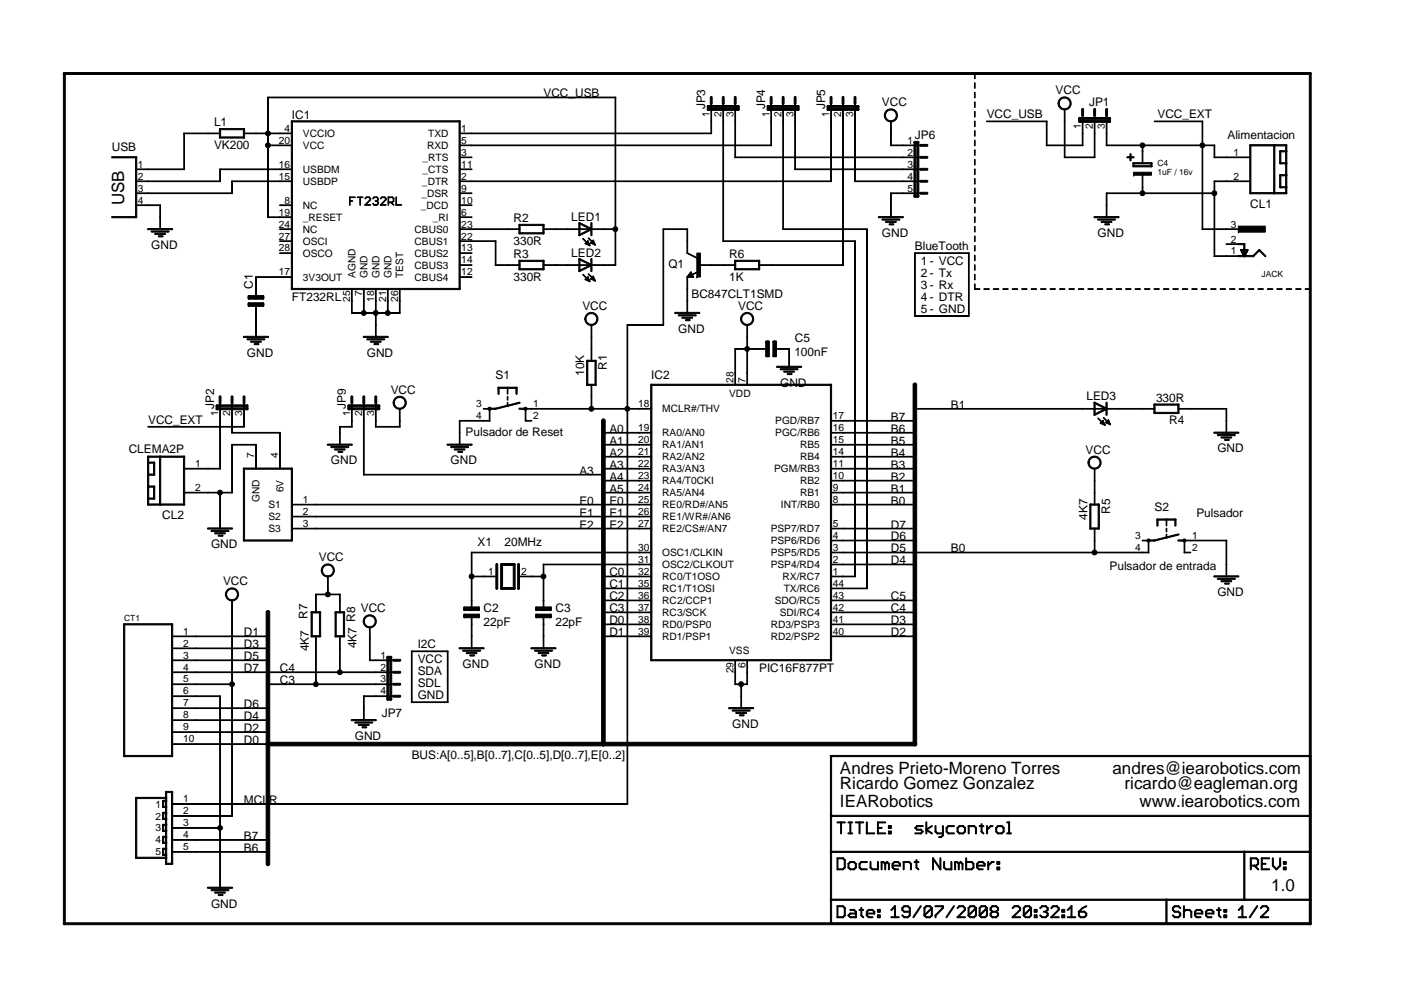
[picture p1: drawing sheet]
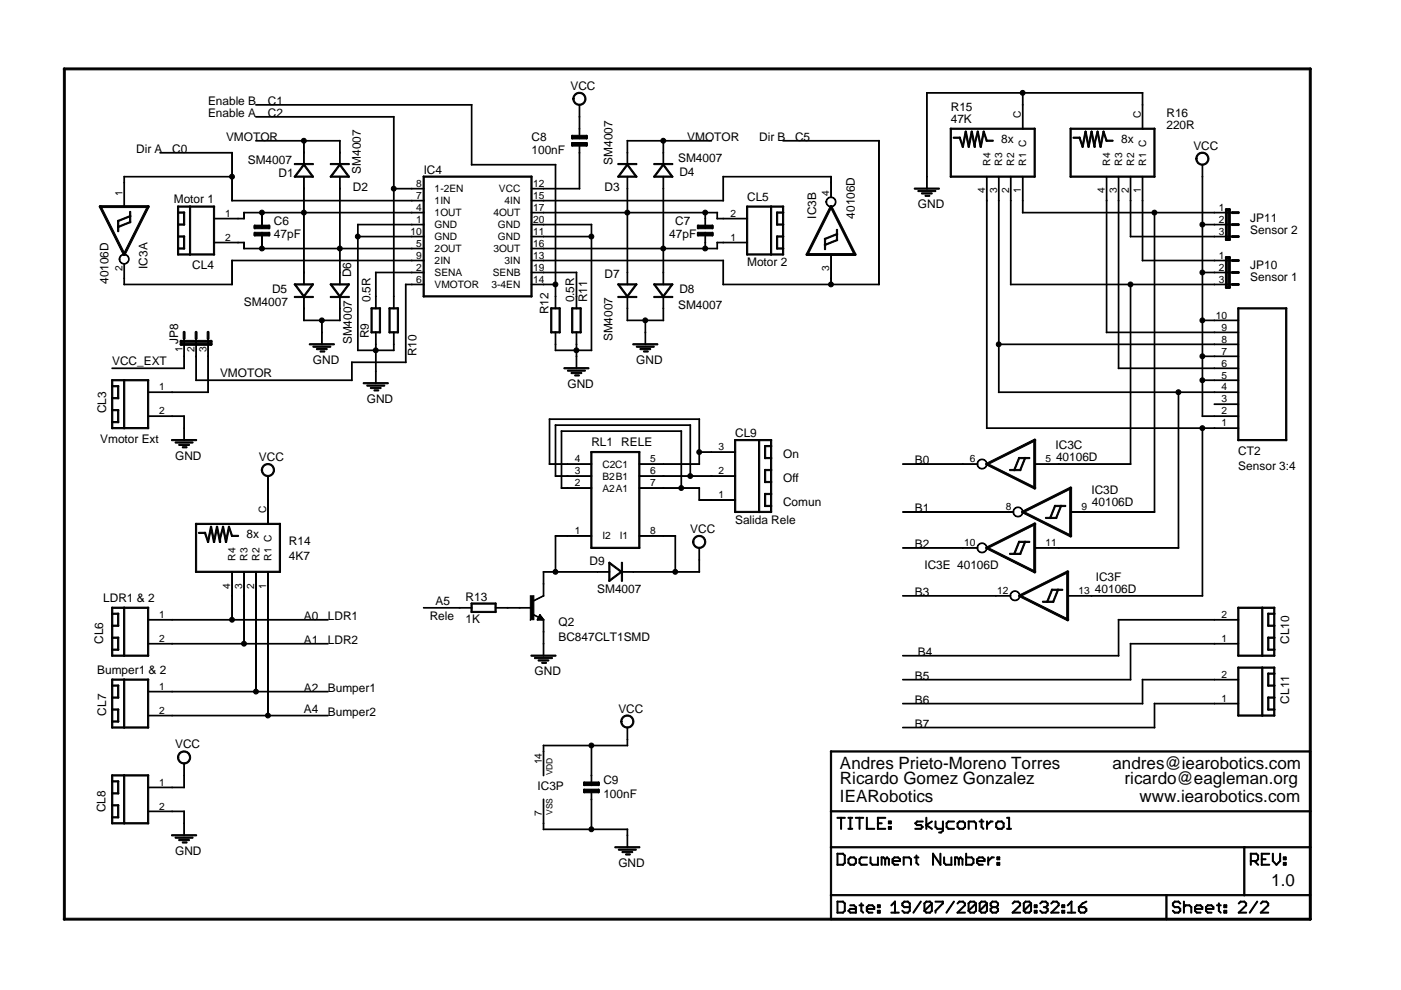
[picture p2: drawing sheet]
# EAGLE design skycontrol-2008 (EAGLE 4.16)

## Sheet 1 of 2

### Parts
C1  CON-MUL  [C0805K]
C2  22pF  CON-MUL  [C0805K]
C3  22pF  CON-MUL  [C0805K]
C4  1uF / 16v  CON-ELE-2.5  [C2]
C5  100nF  CON-MUL  [C0805K]
CL1  Alimentacion  CLEMA2P  [C2P]
CL2  CLEMA2P  [C2P]
CP1  CON-POWER-5RECTO  [CON-POWER-5]
CT1  CTCONA  [CTCON]
IC1  FT232RL  [SSOP-28]
IC2  PIC16F877PT  [TQFP44]
JACK  JACKP  [JACK]
JP1  JUMPER3R  [JP3R]
JP2  JUMPER3R  [JP3R]
JP3  JUMPER3R  [JP3R]
JP4  JUMPER3R  [JP3R]
JP5  JUMPER3R  [JP3R]
JP6  JUMPER5R  [1X05]
JP7  JUMPER4R  [1X04]
JP9  JUMPER3R  [JP3R]
L1  VK200  RESISTENCIA-10  [R207/10]
LED1  LED_SMD-SMT1206  [LED-1206]
LED2  LED_SMD-SMT1206  [LED-1206]
LED3  LED_SMD-SMT1206  [LED-1206]
Q1  BC847CLT1SMD  [SOT23]
R1  10K  RESISTENCIA-R0805  [R0805]
R2  330R  RESISTENCIA-R0805  [R0805]
R3  330R  RESISTENCIA-R0805  [R0805]
R4  330R  RESISTENCIA-R0805  [R0805]
R5  4K7  RESISTENCIA-R0805  [R0805]
R6  1K  RESISTENCIA-R0805  [R0805]
R7  4K7  RESISTENCIA-R0805  [R0805]
R8  4K7  RESISTENCIA-R0805  [R0805]
S1  PULSADORP  [PULSADOR-PEQUEÑO]
S2  PULSADORP  [PULSADOR-PEQUEÑO]
SERVOS  SERVOS3  [PAD3X3]
USB  PN61729  [PN61729]
X1  20MHz  XTALR  [XTAL-R]

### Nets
A0: IC2.19(RA0/AN0) ; also sheet 2
A1: IC2.20(RA1/AN1) ; also sheet 2
A2: IC2.21(RA2/AN2) ; also sheet 2
A3: IC2.22(RA3/AN3) JP9.2
A4: IC2.23(RA4/T0CKI) ; also sheet 2
A5: IC2.24(RA5/AN4) ; also sheet 2
B0: IC2.8(INT/RB0) R5.2 S2.4 ; also sheet 2
B1: IC2.9(RB1) LED3.A ; also sheet 2
B2: IC2.10(RB2) ; also sheet 2
B3: IC2.11(PGM/RB3) ; also sheet 2
B4: IC2.14(RB4) ; also sheet 2
B5: IC2.15(RB5) ; also sheet 2
B6: CP1.5 IC2.16(PGC/RB6) ; also sheet 2
B7: CP1.4 IC2.17(PGD/RB7) ; also sheet 2
C0: IC2.32(RC0/T1OSO) ; also sheet 2
C1: IC2.35(RC1/T1OSI) ; also sheet 2
C2: IC2.36(RC2/CCP1) ; also sheet 2
C3: IC2.37(RC3/SCK) JP7.3 R7.2
C4: IC2.42(SDI/RC4) JP7.2 R8.2
C5: IC2.43(SDO/RC5) ; also sheet 2
D0: CT1.10 IC2.38(RD0/PSP0)
D1: CT1.1 IC2.39(RD1/PSP1)
D2: CT1.9 IC2.40(RD2/PSP2)
D3: CT1.2 IC2.41(RD3/PSP3)
D4: CT1.8 IC2.2(PSP4/RD4)
D5: CT1.3 IC2.3(PSP5/RD5)
D6: CT1.7 IC2.4(PSP6/RD6)
D7: CT1.4 IC2.5(PSP7/RD7)
E0: IC2.25(RE0/RD#/AN5) SERVOS.1(S1)
E1: IC2.26(RE1/WR#/AN6) SERVOS.2(S2)
E2: IC2.27(RE2/CS#/AN7) SERVOS.3(S3)
GND: C1.1 C2.1 C3.1 C4.P$2 C5.1 CL1.2 CL2.2 CP1.3 CT1.6 IC1.7(GND) IC1.18(GND) IC1.21(GND) IC1.25(AGND) IC1.26(TEST) IC2.6(VSS) IC2.29(VSS) JACK.1 JP6.5 JP7.4 JP9.1 Q1.2(E) R4.1 S1.4 S2.1 SERVOS.7(GND) USB.4 ; also sheet 2
MCLR: CP1.1 IC2.18(MCLR#/THV) Q1.3(C) R1.2 S1.1
N$1: L1.1 USB.1
N$2: IC1.1(TXD) JP3.1
N$3: IC1.23(CBUS0) R2.1
N$4: IC1.22(CBUS1) R3.1
N$5: LED1.A R2.2
N$6: LED2.A R3.2
N$7: IC1.5(RXD) JP4.1
N$8: IC1.16(USBDM) USB.2
N$9: IC1.15(USBDP) USB.3
N$10: C1.2 IC1.17(3V3OUT)
N$11: IC1.2(_DTR) JP5.1
N$12: JP3.3 JP6.2
N$13: JP4.3 JP6.3
N$14: JP5.3 JP6.4
N$17: Q1.1(B) R6.1
N$18: JP5.2 R6.2
N$19: IC2.44(TX/RC6) JP4.2
N$20: IC2.1(RX/RC7) JP3.2
N$21: LED3.C R4.2
N$25: C3.2 IC2.31(OSC2/CLKOUT) X1.2
N$26: C2.2 IC2.30(OSC1/CLKIN) X1.1
N$61: JP2.2 SERVOS.4(6V)
N$63: CL2.1 JP2.1
VCC: C5.2 CP1.2 CT1.5 IC2.7(VDD) IC2.28(VDD) JP1.2 JP6.1 JP7.1 JP9.3 R1.1 R5.1 R7.1 R8.1 ; also sheet 2
VCC_EXT: C4.P$1 CL1.1 JACK.3 JP1.3 JP2.3 ; also sheet 2
VCC_USB: IC1.4(VCCIO) IC1.19(_RESET) IC1.20(VCC) JP1.1 L1.2 LED1.C LED2.C
Unconnected: IC1.3(_RTS) IC1.6(_RI) IC1.8(NC) IC1.9(_DSR) IC1.10(_DCD) IC1.11(_CTS) IC1.12(CBUS4) IC1.13(CBUS2) IC1.14(CBUS3) IC1.24(NC) IC1.27(OSCI) IC1.28(OSCO) JACK.2 S1.2 S1.3 S2.2 S2.3

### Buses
BUS:A[0..5],B[0..7],C[0..5],D[0..7],E[0..2]

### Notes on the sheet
- BlueTooth
- 1 | - | VCC
- 2 | - | Tx
- 3 | - | Rx
- 4 | - | DTR
- 5 | - | GND
- Pulsador de Reset
- Pulsador
- Pulsador de entrada
- I2C
- VCC
- SDA
- SDL
- GND
- Andres Prieto-Moreno Torres | andres@iearobotics.com
- Ricardo Gomez Gonzalez | ricardo@eagleman.org
- IEARobotics | www.iearobotics.com
- 1.0

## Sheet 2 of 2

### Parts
C6  47pF  CON-MUL5  [C5]
C7  47pF  CON-MUL5  [C5]
C8  100nF  CON-MUL  [C0805K]
C9  100nF  CON-MUL  [C0805K]
CL3  Vmotor Ext  CLEMA2P  [C2P]
CL4  Motor 1  CLEMA2P  [C2P]
CL5  Motor 2  CLEMA2P  [C2P]
CL6  LDR1 & 2  CLEMA2P  [C2P]
CL7  Bumper1 & 2  CLEMA2P  [C2P]
CL8  CLEMA2P  [C2P]
CL9  Salida Rele  CLEMA3P  [C3P]
CL10  CLEMA2P  [C2P]
CL11  CLEMA2P  [C2P]
CT2  Sensor 3:4  CTCONA  [CTCON]
D1  SM4007  1N4148-DO213AC  [DO213AC]
D2  SM4007  1N4148-DO213AC  [DO213AC]
D3  SM4007  1N4148-DO213AC  [DO213AC]
D4  SM4007  1N4148-DO213AC  [DO213AC]
D5  SM4007  1N4148-DO213AC  [DO213AC]
D6  SM4007  1N4148-DO213AC  [DO213AC]
D7  SM4007  1N4148-DO213AC  [DO213AC]
D8  SM4007  1N4148-DO213AC  [DO213AC]
D9  SM4007  1N4148-DO213AC  [DO213AC]
IC3  40106D  [SO14]
IC4  L298-P  [POWERSO20]
JP8  JUMPER3R  [JP3R]
JP10  Sensor 1  JUMPER3R  [JP3R]
JP11  Sensor 2  JUMPER3R  [JP3R]
Q2  BC847CLT1SMD  [SOT23]
R9  0.5R  RESISTENCIA-R0805  [R0805]
R10  RESISTENCIA-R0805  [R0805]
R11  0.5R  RESISTENCIA-R0805  [R0805]
R12  RESISTENCIA-R0805  [R0805]
R13  1K  RESISTENCIA-R0805  [R0805]
R14  4K7  ARRAY4  [RED4]
R15  47K  ARRAY4  [RED4]
R16  220R  ARRAY4  [RED4]
RL1  RELE  [RELE]

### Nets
A0: CL6.1 R14.4(R4) ; also sheet 1
A1: CL6.2 R14.3(R3) ; also sheet 1
A2: CL7.1 R14.2(R2) ; also sheet 1
A4: CL7.2 R14.1(R1) ; also sheet 1
A5: R13.1 ; also sheet 1
B0: IC3.6(C:O) ; also sheet 1
B1: IC3.8(D:O) ; also sheet 1
B2: IC3.10(E:O) ; also sheet 1
B3: IC3.12(F:O) ; also sheet 1
B4: CL10.2 ; also sheet 1
B5: CL10.1 ; also sheet 1
B6: CL11.2 ; also sheet 1
B7: CL11.1 ; also sheet 1
C0: IC3.1(A:I) IC4.7(1IN) ; also sheet 1
C1: IC4.14(3-4EN) R12.2 ; also sheet 1
C2: IC4.8(1-2EN) R10.2 ; also sheet 1
C5: IC3.3(B:I) IC4.13(3IN) ; also sheet 1
GND: C9.1 CL3.2 CL8.2 D5.C D6.C D7.C D8.C IC3.7(P:VSS) IC4.1(GND) IC4.10(GND) IC4.11(GND) IC4.20(GND) Q2.2(E) R9.1 R10.1 R11.1 R12.1 R15.C R16.C ; also sheet 1
N$15: IC4.2(SENA) R9.2
N$16: IC4.19(SENB) R11.2
N$22: C8.2 IC4.12(VCC)
N$23: C7.1 CL5.2 D3.A D7.A IC4.17(4OUT)
N$24: C7.2 CL5.1 D4.A D8.A IC4.16(3OUT)
N$29: C6.2 CL4.2 D2.A D6.A IC4.5(2OUT)
N$30: C6.1 CL4.1 D1.A D5.A IC4.4(1OUT)
N$31: IC3.9(D:I) JP11.1 R15.1(R1)
N$32: IC3.4(B:O) IC4.15(4IN)
N$33: IC3.2(A:O) IC4.9(2IN)
N$35: CL9.1 RL1.2(A2) RL1.7(A1)
N$36: JP11.3 R16.2(R2)
N$37: JP10.1 R16.1(R1)
N$38: IC3.5(C:I) JP10.3 R15.2(R2)
N$39: Q2.1(B) R13.2
N$40: CL3.1 JP8.3
N$42: CT2.9 R16.4(R4)
N$43: CT2.4 CT2.8 IC3.11(E:I) R15.3(R3)
N$44: CT2.6 R16.3(R3)
N$45: CT2.1 IC3.13(F:I) R15.4(R4)
N$55: CL9.2 RL1.3(B2) RL1.6(B1)
N$56: CL9.3 RL1.4(C2) RL1.5(C1)
N$58: D9.A Q2.3(C) RL1.1(I2)
VCC: C8.1 C9.2 CL8.1 CT2.2 CT2.5 CT2.7 CT2.10 D9.C IC3.14(P:VDD) JP10.2 JP11.2 R14.C RL1.8(I1) ; also sheet 1
VCC_EXT: JP8.1 ; also sheet 1
VMOTOR: D1.C D2.C D3.C D4.C IC4.6(VMOTOR) JP8.2
Unconnected: CT2.3

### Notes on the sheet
- Enable B
- Enable A
- Dir B
- Dir A
- On
- Off
- Comun
- LDR1 | Rele
- LDR2
- Bumper1
- Bumper2
- Andres Prieto-Moreno Torres | andres@iearobotics.com
- Ricardo Gomez Gonzalez | ricardo@eagleman.org
- IEARobotics | www.iearobotics.com
- 1.0
